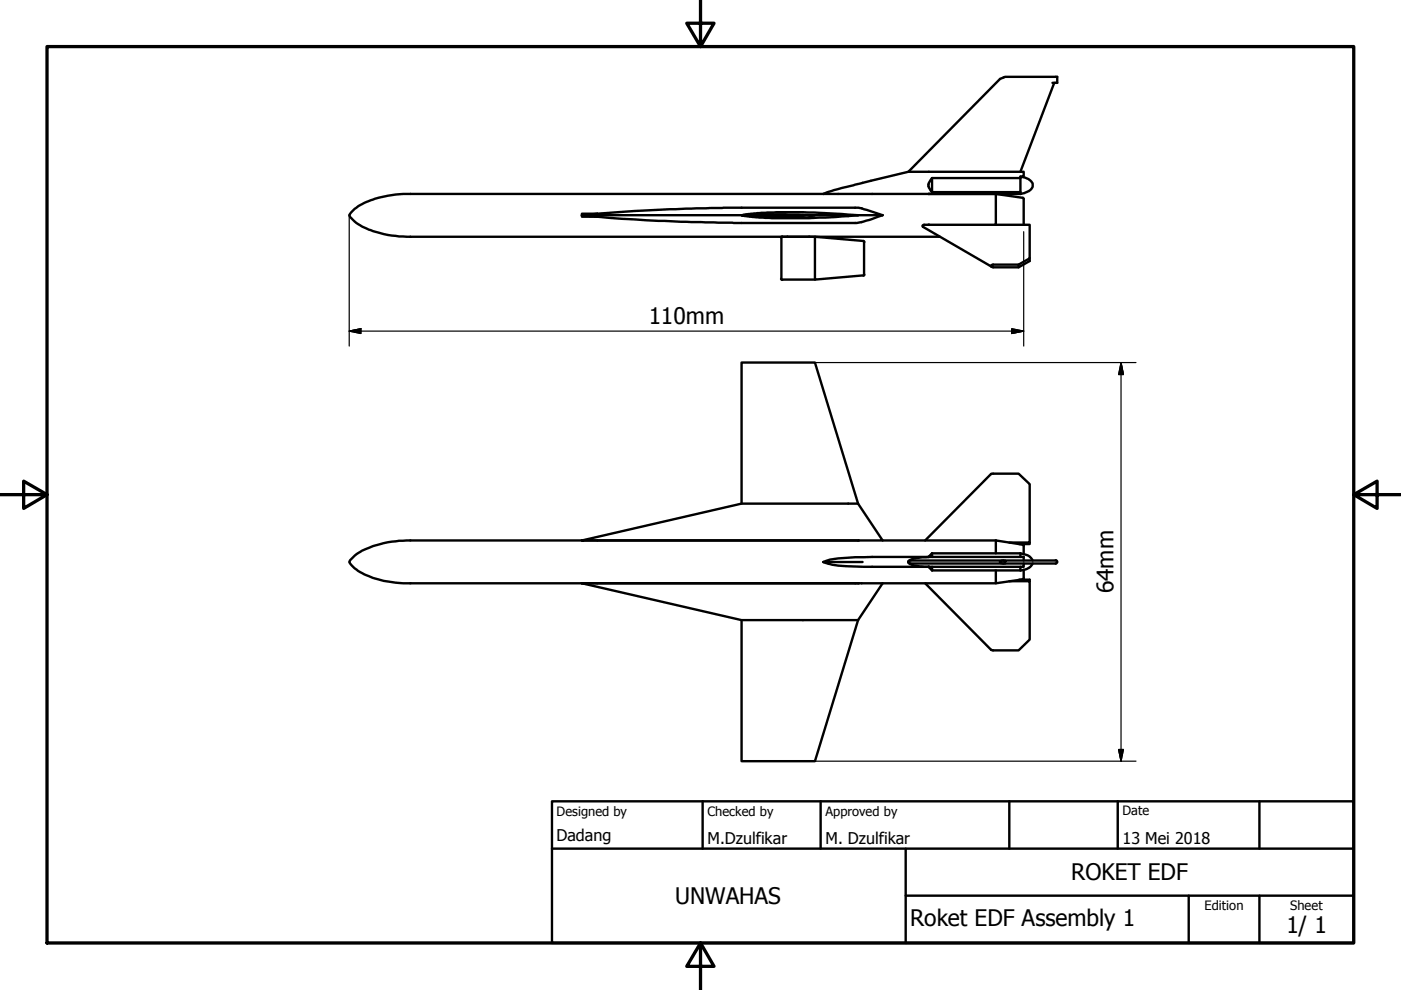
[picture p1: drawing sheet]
<svg xmlns="http://www.w3.org/2000/svg" width="297mm" height="210mm" viewBox="0 0 297 210" stroke-linecap="round" stroke-linejoin="round" font-family="sans-serif">
<!-- layer: Visible (ISO) -->
<g fill="none" stroke="#000" stroke-width=".51">
<path d="M223.1 17.6h1.1v-1.3h-11.1l-1.1 .4-19.4 19.7M223.5 17.6l-7.2 18.8M197.6 37.8v2.9h18.7M197.6 37.8a1.83 1.83 0 0 0 0 2.9M197.6 37.8h18.7M216.3 37.4l1.1 .3a1.59 1.59 0 0 1 1.3 2.3l-.6 .5-1.8 .6M216.3 37.8v-.4h.7v-1h-24.4l-14.1 3.4-3.9 1.3M216.3 37.8v3.3M123.4 45.6l3.2 .3M123.4 45.6v.3h3.2M123.4 45.6h33.8M126.6 45.3a383.1 383.1 0 0 1 28.4-1.3h26.3a22.2 22.2 0 0 1 5.8 1.6"/>
<path d="M126.6 45.3h-3.2v.3M126.6 45.3l-3.2 .3M157.2 45.6l2.4-.3a117.4 117.4 0 0 1 17.7 0l4.6 .3a138.7 138.7 0 0 1-22.3 .4zM157.2 45.6l2.8-.2 12.8 .2-7.4 .3h-4.4zM165.6 59.1l.2 .2M165.7 50.4v8.7M165.8 50.1l-.2 .3M165.9 59.3h6.9M166.9 50.2h4.7M166.9 50.2h32.4M172.8 45.6h14.3M183 51.1l-10.2-.9v9.1l10.2-.9"/>
<path d="M183.1 51.1l.2 .2M183.2 51.3v6.9M183.3 58.2l-.2 .3M187.1 45.6l-2.8 1-2.6 .7h-26.2l-4.1-.1a329.4 329.4 0 0 1-24.8-1.3M211.1 47.7h7.2v7.1l-2.3 1.3h-5.6l-.3 .2 .1 .3 .4 .1h5.4l2.3-1.4v-.5M216 56.1v.6M216.3 41.1h-129.3a18.9 18.9 0 0 0-11.8 3.2l-1.2 1.3a10.2 10.2 0 0 0 6.5 3.8 27.1 27.1 0 0 0 6.5 .8h79.9M217 47.7v-5.7l-5.9-.9v6.6h-15.3l-.2 .2 .1 .2 14.5 8.5M123.4 114.6l33.8-7.8h24.7l5.2 7.8zM157.2 106.8v-29.9h15.6l9.1 29.9M174.6 119.2l1.8 .5a49 49 0 0 0 8.5 .5h12M174.6 119.2h8.3"/>
<path d="M181.9 114.6h-94.9a20.3 20.3 0 0 0-11.4 2.9l-1.4 1.3-.2 .4a9.8 9.8 0 0 0 5.5 3.5 25.9 25.9 0 0 0 7.5 1h124.1M187.1 114.6h24M196.2 114.6l13.9-14.1 5.9-.1 2.3 2.3v12.3h-4.3M196.9 118.1l-2.5 .2a2.94 2.94 0 0 0-1.8 .7 .99 .99 0 0 0 1.1 .9l1.4 .2 1.8 .1M197.6 117.3v.8M197.6 117.3l-.8 .8M197.6 117.3h18.7M211.1 114.6l5.8 .9 .1 .2M211.1 114.6v2.7M212.8 118.8a.41 .41 0 0 0-.5 0 .41 .41 0 0 0-.1 .6l.6 .1M212.8 119.5h11M213.1 118.8h-20.1a.34 .34 0 0 0-.4 .4 .34 .34 0 0 0 .4 .3h19.8"/>
<path d="M216.3 117.3a2.91 2.91 0 0 1 2.6 1.5M216.3 117.3v.8M217 118.8v-.7h-32.1a55.2 55.2 0 0 0-8.9 .6l-1.4 .5M217 119.5v.7h-20.1M217 115.7v1.7M218.3 115v.4h-2.2M218.9 119.5a2.73 2.73 0 0 1-2.6 1.4M223.8 118.8a.35 .35 0 0 1 .4 .3 .35 .35 0 0 1-.4 .4M223.8 118.8h-10.7v.7M123.4 123.7l33.8 7.8h24.7M126.6 123.7h54.7M157.2 131.5v29.9h15.6l9.1-29.9"/>
<path d="M187.1 123.7l-5.2 7.8M196.8 120.2l.8 .7M197.6 120.2v.7M197.6 120.9h18.7M211.1 120.9v2.8l5.8-.9 .1-.2M214 123.2h4.3v12.4l-2.3 2.3-5.8-.1-14-14.1M216.1 122.9h2.2v.3M216.3 120.2v.7M217 120.8v1.9"/>
</g>
<g fill="#000">
<circle cx="196.8" cy="41.1" r=".25"/>
<circle cx="196.9" cy="47.7" r=".25"/>
<circle cx="211.1" cy="41.1" r=".25"/>
<circle cx="123.4" cy="114.6" r=".25"/>
<circle cx="181.9" cy="114.6" r=".25"/>
<circle cx="192.6" cy="119.2" r=".25"/>
<circle cx="196.9" cy="118.1" r=".25"/>
<circle cx="123.4" cy="123.7" r=".25"/>
<circle cx="181.9" cy="123.7" r=".25"/>
<circle cx="196.8" cy="120.2" r=".25"/>
</g>
<!-- layer: Border (ISO) -->
<path d="M148.5 -.1v10l-2.9-5h5.8l-2.9 5M10 9.9h277v190h-277zM0 104.9h10l-5-2.9v5.8l5-2.9M287 104.9l5 2.9v-5.8l-5 2.9h10M148.5 199.9l2.9 5h-5.8l2.9-5v10" fill="none" stroke="#000" stroke-width=".7"/>
<!-- layer: Title (ISO) -->
<path d="M117 169.9h170v30h-170zM117 179.9h170M149 169.9v10M174 169.9v10M192 179.9v20M214 169.9v10M237 169.9v10M267 169.9v10M192 189.9h95M252 189.9v10M267 189.9v10" fill="none" stroke="#000" stroke-width=".51"/>
<!-- layer: Dimension (ISO) -->
<path d="M74 45.6v27.8M217 49.1v24.3M74 70.2l2.5-.5v1zM74 70.2h143M172.8 76.9h68.1M214.5 69.7l2.5 .5-2.5 .5zM237.7 76.9l.5 2.5h-1zM237.7 76.9v84.5M237.2 158.9h1l-.5 2.5zM172.8 161.4h68.1" fill="none" stroke="#000" stroke-width=".25"/>
<path d="M74 70.2l2.5-.5zM74 70.2l2.5-.5v1zM214.5 70.7l2.5-.5zM214.5 69.7l2.5 .5-2.5 .5zM237.7 76.9l.5 2.5zM237.7 76.9l.5 2.5h-1zM237.2 158.9l.5 2.5zM237.2 158.9h1l-.5 2.5z" fill="#000" stroke="#000" stroke-width=".25"/>
<g font-size="4.8">
<text x="137.5" y="68.6">110mm</text>
<text x="236.1" y="125.8" transform="rotate(-90 236.1 125.8)">64mm</text>
<text x="143.1" y="191.7">UNWAHAS</text>
<text x="227.1" y="186.7">ROKET EDF</text>
<text x="193" y="196.3">Roket EDF Assembly 1</text>
<text x="272.7" y="197.8">1/ 1</text>
</g>
<g font-size="3.4">
<text x="118" y="178.2">Dadang</text>
<text x="150" y="178.9">M.Dzulfikar</text>
<text x="175" y="178.9">M. Dzulfikar</text>
<text x="238" y="178.9">13 Mei 2018</text>
</g>
<g font-size="2.7">
<text x="118" y="173">Designed by</text>
<text x="150" y="173">Checked by</text>
<text x="175" y="173">Approved by</text>
<text x="238" y="172.9">Date</text>
<text x="255.4" y="193">Edition</text>
<text x="273.6" y="193">Sheet</text>
</g>
</svg>
